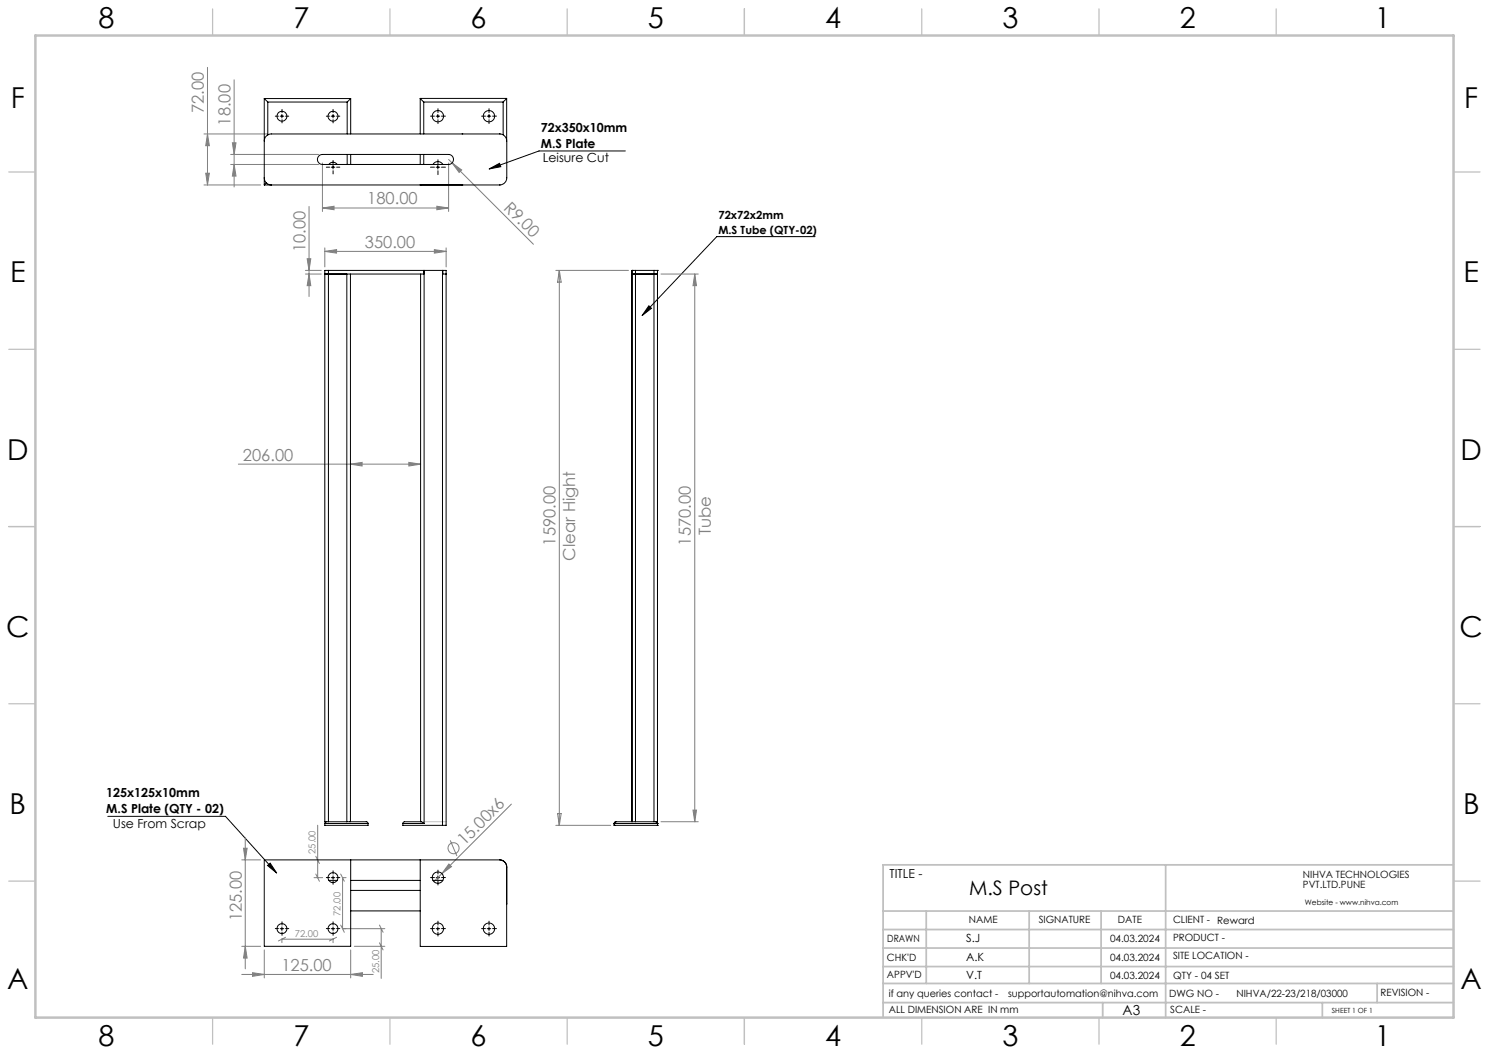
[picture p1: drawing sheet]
<svg xmlns="http://www.w3.org/2000/svg" width="420mm" height="297mm" viewBox="0 0 420 297" stroke-linecap="round" stroke-linejoin="round" font-family="sans-serif">
<g fill="none" stroke="#808080" stroke-width=".28">
<path d="M58.5 19v33.2M57.5 37.8h18M58.5 37.8l.6 3.3h-1.1zM66 22.5v30.2M57.5 52.2h16M58 48.9h1.1l-.6 3.3zM65.1 43.6h24.8M65.1 46.4h24.8M65.5 40.3h1.1l-.6 3.3zM66 46.4l.6 3.3h-1.1zM87.2 58.2v25.4M90.9 58.7l3.3-.5v1z"/>
<path d="M90.9 46v13.7M90.9 58.7h35.6M123.2 58.2l3.3 .5-3.3 .5zM126.5 46v13.7M126.5 45l24 23.9M127.5 46l2.7 1.9-.7 .7zM86.1 76.3h4.5M86.1 77.3h4.5M86.6 73h1.1l-.5 3.3zM87.2 77.3l.5 3.3h-1.1zM91.6 70.9l3.3-.5v1zM91.6 69.9v5.4"/>
<path d="M91.6 70.9h34.2M122.5 70.4l3.3 .5-3.3 .5zM125.8 69.9v5.4M156.8 76.3h20.5M157.8 76.3v156.5M157.8 76.3l.5 3.3h-1zM186.4 77.3h10.6M196 77.3l.5 3.3h-1zM196 77.3v154.5M67.2 130.9h51.4M98.8 130.9l3.3-.5v1zM115.3 130.4l3.3 .5-3.3 .5z"/>
<path d="M68.7 239.3h1l-.5 3.2zM69.2 236.2v37.1M89.6 232.8v14.7M127 237l1.9 4.4M144.3 226.8l-21.9 21.9M156.8 232.8h15.5M157.3 229.5h1l-.5 3.3zM186.4 231.8h10.6M195.5 228.5h1l-.5 3.3zM68.2 242.5h5.3M88.6 247.5h2.4M89.1 241.5l1 2.1"/>
<path d="M89.1 246.5l1 2.1M96.1 246.5l1 2.1M96.6 247.5v14.4M96.8 247.5h.8M126.6 243.7l.8 .7-2.8 2zM68.2 266.9h5.3M68.2 274.8h37.1M69.2 266.9l.5 3.3h-1zM71.2 274.4l3.3 .4-3.3 .6zM74.5 267.9v7.9M79.5 264.8v1.1M79.5 264.9h14.4"/>
<path d="M80.5 264.4l-2 1M93.9 264.8v1.1M94.9 264.4l-2 1M96.1 260.9l1 2.1M98.9 274.8l3.3-.4v1zM98.9 267.9v7.9M99.9 266.9h8.6M107 260.9l1.1 2.1M107 265.9l1.1 2M107.5 261.9v14.1M108.5 261.9h-11.7"/>
<circle cx="127.9" cy="239.2" r="1.56"/>
</g>
<g fill="none" stroke="#000" stroke-width=".28">
<path d="M79 32.8h1M79.5 32.3v1M93.4 32.8h1M93.9 32.3v1M123 32.8h1M123.5 32.3v1M137.4 32.8h1M137.9 32.3v1M93.4 47.2h1M93.9 46.7v1M123 47.2h1M123.5 46.7v1"/>
<path d="M138 47.7l2.9-1.6 .4 .9zM176.4 42.6h-24.4l-14 5.1M229.9 66.7h-27.7l-21.1 22.3M183 86.3l.8 .7-2.7 2zM30.4 230.3h33.2l14.4 15.9M75.5 244.1l.7-.7 1.8 2.8zM93.4 247.5h1M93.9 247v1M123 247.5h1M123.5 247v1M79 261.9h1M79.5 261.4v1"/>
<path d="M93.4 261.9h1M93.9 261.4v1M123 261.9h1M123.5 261.4v1M137.4 261.9h1M137.9 261.4v1"/>
</g>
<g fill="none" stroke="#000" stroke-width=".28" stroke-dasharray="15.2 1.3 1.3 1.3">
<path d="M78.5 32.8h-.9M79.5 31.8v-.9M79.5 33.8v.9M80.5 32.8h.9M92.9 32.8h-.9M93.9 31.8v-.9M93.9 33.8v.9M94.9 32.8h.9M122.5 32.8h-1.1M123.5 31.8v-1.1M123.5 33.8v1.1M124.5 32.8h1.1"/>
<path d="M136.9 32.8h-1.1M137.9 31.8v-1.1M137.9 33.8v1.1M138.9 32.8h1.1M92.9 47.2h-.9M93.9 46.2v-.9M93.9 48.2v.9M94.9 47.2h.9M122.5 47.2h-1.1M123.5 46.2v-1.1M123.5 48.2v1.1M124.5 47.2h1.1"/>
<path d="M92.9 247.5h-.9M93.9 246.5v-.9M93.9 248.5v.9M94.9 247.5h.9M122.5 247.5h-1.1M123.5 246.5v-1.1M123.5 248.5v1.1M124.5 247.5h1.1M78.5 261.9h-.9M79.5 260.9v-.9M79.5 262.9v.9M80.5 261.9h.9"/>
<path d="M92.9 261.9h-.9M93.9 260.9v-.9M93.9 262.9v.9M94.9 261.9h.9M122.5 261.9h-1.1M123.5 260.9v-1.1M123.5 262.9v1.1M124.5 261.9h1.1M136.9 261.9h-1.1M137.9 260.9v-1.1M137.9 262.9v1.1M138.9 261.9h1.1"/>
</g>
<path d="M118.7 231.8h7.1" fill="none" stroke="#c0c0c0" stroke-width=".28"/>
<g fill="none" stroke="#c0c0c0" stroke-width=".35">
<path d="M60 2.5v7.5M110 2.5v7.5M160 2.5v7.5M210 2.5v7.5M260 2.5v7.5M310 2.5v7.5M360 2.5v7.5M2.5 48.5h7.5M410 48.5h7.5M2.5 98.5h7.5M410 98.5h7.5M2.5 148.5h7.5"/>
<path d="M410 148.5h7.5M2.5 198.5h7.5M410 198.5h7.5M2.5 248.5h7.5M410 248.5h7.5M60 287v7.5M110 287v7.5M160 287v7.5M210 287v7.5M260 287v7.5M310 287v7.5M360 287v7.5"/>
</g>
<g fill="none" stroke="#c0c0c0" stroke-width=".5">
<path d="M249.1 257h160.9M261.3 257v20.4M290.3 257v20.4M310.6 257v20.4M328.8 243.9v43.1M410 243.9h-160.9v43.1M249.1 272.6h160.9M249.1 267.4h160.9M249.1 262.2h160.9M249.1 277.4h160.9M388.4 277.4v5.4M249.1 282.8h160.9"/>
<path d="M311 282.8v4.2M373 282.8v4.2"/>
</g>
<path d="M10 10h400v277h-400z" fill="none" stroke="#c0c0c0" stroke-width=".7"/>
<g fill="#000">
<path d="M183 86.3l.8 .7-2.7 2z"/>
<path d="M138 47.7l2.9-1.6 .4 .9zM75.5 244.1l.7-.7 1.8 2.8z"/>
</g>
<g fill="#808080">
<path d="M126.6 243.7l.8 .7-2.8 2z"/>
<path d="M127.5 46l2.7 1.9-.7 .7z"/>
<path d="M115.3 130.4l3.3 .5-3.3 .5zM98.8 130.9l3.3-.5v1z"/>
<path d="M91.6 70.9l3.3-.5v1zM122.5 70.4l3.3 .5-3.3 .5z"/>
<path d="M71.2 274.4l3.3 .4-3.3 .6zM98.9 274.8l3.3-.4v1z"/>
<path d="M58.5 37.8l.6 3.3h-1.1zM58 48.9h1.1l-.6 3.3z"/>
<path d="M65.5 40.3h1.1l-.6 3.3zM66 46.4l.6 3.3h-1.1z"/>
<path d="M86.6 73h1.1l-.5 3.3zM87.2 77.3l.5 3.3h-1.1zM196 77.3l.5 3.3h-1zM195.5 228.5h1l-.5 3.3z"/>
<path d="M68.7 239.3h1l-.5 3.2zM69.2 266.9l.5 3.3h-1z"/>
<path d="M90.9 58.7l3.3-.5v1zM123.2 58.2l3.3 .5-3.3 .5z"/>
</g>
<g fill="none" stroke="#000" stroke-width=".28">
<path d="M74.5 39.8a1.99 1.99 0 0 1 2-2h64.5a1.98 1.98 0 0 1 1.9 2v10.4a2.08 2.08 0 0 1-2 2h-66.4M74.5 27.8l1 1M74.5 27.8v24.4M74.5 27.8h24.4M75.5 28.8h22.4M75.5 28.8v9.3M97.9 28.8v9M98.9 27.8l-1 1M98.9 27.8v10M118.5 27.8l1 1M118.5 27.8v10M118.5 27.8h24.4"/>
<path d="M119.5 28.8v9M119.5 28.8h22.4M141.9 28.8v9.2M142.9 27.8l-1 1M142.9 27.8v11.8M74.5 50.2a1.99 1.99 0 0 0 2 2M75.1 51.6l-.6 .6M89.9 44.1l.4-.4 .6-.1h35.6a1.41 1.41 0 0 1 1.4 1.4 1.41 1.41 0 0 1-1.4 1.4h-35.6a1.41 1.41 0 0 1-1.2-.8 1.41 1.41 0 0 1 .2-1.5zM92.8 46.4a1.35 1.35 0 0 1 2.3 0M97.9 43.6v2.8M98.9 43.6v2.8M118.5 52.2h.1"/>
<path d="M118.5 43.6v2.8M119.5 43.6v2.8M122.1 46.4a1.6 1.6 0 0 1 2.8 0M130.4 52.2h.1M92.6 76.3h-1v155.5h1M92.6 76.3h27M92.6 76.3v155.5M97.8 77.3v154.5M98.8 77.3v154.5M118.6 77.3v154.5M119.6 76.3h.1M119.6 76.3v1h-28"/>
<path d="M119.6 76.3v156M119.6 76.3h5.2M124.8 76.3h.1M124.8 76.3v156.5M124.9 76.3h.9v156.5h-1M124.9 76.3v1h.9M178.3 76.3h.9M178.3 77.3h6.2M178.3 76.3h.1M178.3 76.3v155.5M179.2 76.3h5.3M179.2 76.3v155.5"/>
<path d="M184.5 76.3h1M184.5 77.3h1zM184.5 76.3v155.5M185.5 76.3h.1M185.5 76.3v156.5M91.6 232.3h12.2M91.6 232.3v.5h12.2v-.5M92.1 231.8l-.5 .5M92.6 231.8h5.2M97.8 231.8h5.6l.4 .5M113.6 232.3l.5-.5h4.7l.8 .5M113.6 232.3v.5h11.2"/>
<path d="M113.6 232.3h6M173.2 232.8h.1M173.2 232.3h.1M173.2 232.3h12.3M173.2 232.8h12.3M173.2 232.3v.5M179.2 231.8h-5.5l-.5 .5M179.2 231.8h5.3M184.5 231.8h1M185 231.8l.3 .1 .2 .4M185.5 232.8h.1M185.5 232.3h.1"/>
<path d="M92.8 248.3h2.3M98.9 242.5v24.4h-24.4v-24.4h66.4a1.99 1.99 0 0 1 2 2M98.9 248.3h19.6M98.9 251.1h19.6M98.9 256.9h19.6M118.5 242.5v24.4h24.4v-22.4M122.1 248.3h2.8M141.1 242.5a2.06 2.06 0 0 1 1.8 2M142.9 254.9v.2"/>
<circle cx="79.5" cy="32.8" r="1.39"/>
<circle cx="93.9" cy="32.8" r="1.4"/>
<circle cx="123.5" cy="32.8" r="1.6"/>
<circle cx="137.9" cy="32.8" r="1.6"/>
<circle cx="93.9" cy="247.5" r="1.41"/>
<circle cx="123.5" cy="247.5" r="1.6"/>
<circle cx="79.5" cy="261.9" r="1.39"/>
<circle cx="93.9" cy="261.9" r="1.39"/>
<circle cx="123.5" cy="261.9" r="1.6"/>
<circle cx="137.9" cy="261.9" r="1.6"/>
</g>
<g font-size="8.1">
<text x="27.8" y="8">8</text>
<text x="82.8" y="8">7</text>
<text x="132.8" y="8">6</text>
<text x="182.8" y="8">5</text>
<text x="232.8" y="8">4</text>
<text x="282.8" y="8">3</text>
<text x="332.8" y="8">2</text>
<text x="387.8" y="8">1</text>
<text x="3" y="30.4">F</text>
<text x="413" y="30.4">F</text>
<text x="2.8" y="79.6">E</text>
<text x="412.8" y="79.6">E</text>
<text x="2" y="129.6">D</text>
<text x="412" y="129.6">D</text>
<text x="1.7" y="179.6">C</text>
<text x="411.7" y="179.6">C</text>
<text x="2.7" y="229.6">B</text>
<text x="412.7" y="229.6">B</text>
<text x="2" y="278.9">A</text>
<text x="412" y="278.9">A</text>
<text x="27.8" y="295">8</text>
<text x="82.8" y="295">7</text>
<text x="132.8" y="295">6</text>
<text x="182.8" y="295">5</text>
<text x="232.8" y="295">4</text>
<text x="282.8" y="295">3</text>
<text x="332.8" y="295">2</text>
<text x="387.8" y="295">1</text>
</g>
<text font-size="5.6" x="273.3" y="252.3">M.S Post</text>
<g font-size="4.7" fill="#808080">
<text x="57.5" y="31.9" transform="rotate(-90 57.5 31.9)">72.00</text>
<text x="65.1" y="35.4" transform="rotate(-90 65.1 35.4)">18.00</text>
<text x="103.6" y="57.6">180.00</text>
<text x="141.9" y="58.9" transform="rotate(45 141.9 58.9)">R9.00</text>
<text x="86.2" y="71.1" transform="rotate(-90 86.2 71.1)">10.00</text>
<text x="102.9" y="69.9">350.00</text>
<text x="68.5" y="129.9">206.00</text>
<text x="156.7" y="153.9" transform="rotate(-90 156.7 153.9)">1590.00</text>
<text x="194.9" y="153.9" transform="rotate(-90 194.9 153.9)">1570.00</text>
<text x="200.5" y="151" transform="rotate(-90 200.5 151)">Tube</text>
<text x="162.3" y="158.2" transform="rotate(-90 162.3 158.2)">Clear Hight</text>
<text x="131" y="238.6" transform="rotate(-45 131 238.6)">15.00x6</text>
<text x="68.2" y="259.8" transform="rotate(-90 68.2 259.8)">125.00</text>
<text x="79.4" y="273.8">125.00</text>
</g>
<text font-size="3.9" x="316.7" y="286.4">A3</text>
<g font-size="3.5">
<text x="152.5" y="37.2">72x350x10mm</text>
<text x="152.5" y="41.8">M.S Plate</text>
<text x="153.1" y="45.8">Leisure Cut</text>
<text x="30" y="224.9">125x125x10mm</text>
<text x="30" y="229.4">M.S Plate (QTY - 02)</text>
<text x="31.8" y="233.5">Use From Scrap</text>
<text x="250.9" y="247.7">TITLE -</text>
</g>
<g font-size="3.2">
<text x="202.6" y="61.8">72x72x2mm</text>
<text x="202.6" y="66">M.S Tube (QTY-02)</text>
<text x="272.5" y="265.8">S.J</text>
<text x="272.5" y="270.9">A.K</text>
<text x="272.5" y="276">V.T</text>
</g>
<g font-size="2.8">
<text x="367.5" y="247.7">NIHVA TECHNOLOGIES</text>
<text x="367.5" y="250.5">PVT.LTD.PUNE</text>
<text x="273.3" y="260.4">NAME</text>
<text x="293" y="260.4">SIGNATURE</text>
<text x="315.3" y="260.5">DATE</text>
<text x="330.9" y="260.5">CLIENT -</text>
<text x="343.3" y="260.6">Reward</text>
<text x="250.3" y="265.7">DRAWN</text>
<text x="313.1" y="265.8">04.03.2024</text>
<text x="330.9" y="265.5">PRODUCT -</text>
<text x="250.2" y="271.1">CHK'D</text>
<text x="250.2" y="275.8">APPV'D</text>
<text x="313.1" y="270.9">04.03.2024</text>
<text x="330.9" y="270.6">SITE LOCATION -</text>
<text x="250.7" y="281.1">if any queries contact -</text>
<text x="284.3" y="281.1">supportautomation@nihva.com</text>
<text x="313.1" y="276">04.03.2024</text>
<text x="329.8" y="281.3">DWG NO -</text>
<text x="330.9" y="276">QTY - 04 SET</text>
<text x="348.8" y="281.3">NIHVA/22-23/218/03000</text>
<text x="389.4" y="281.1">REVISION -</text>
<text x="250.7" y="285.6">ALL DIMENSION ARE IN mm</text>
<text x="330.1" y="285.7">SCALE -</text>
</g>
<g font-size="2.7" fill="#808080">
<text x="89" y="240.9" transform="rotate(-90 89 240.9)">25.00</text>
<text x="96.1" y="258.3" transform="rotate(-90 96.1 258.3)">72.00</text>
<text x="83.2" y="264.3">72.00</text>
<text x="107" y="274.5" transform="rotate(-90 107 274.5)">25.00</text>
</g>
<text font-size="2.1" x="368.1" y="255.1">Website - www.nihva.com</text>
<text font-size="2" x="375.7" y="285.6">SHEET 1 OF 1</text>
</svg>
